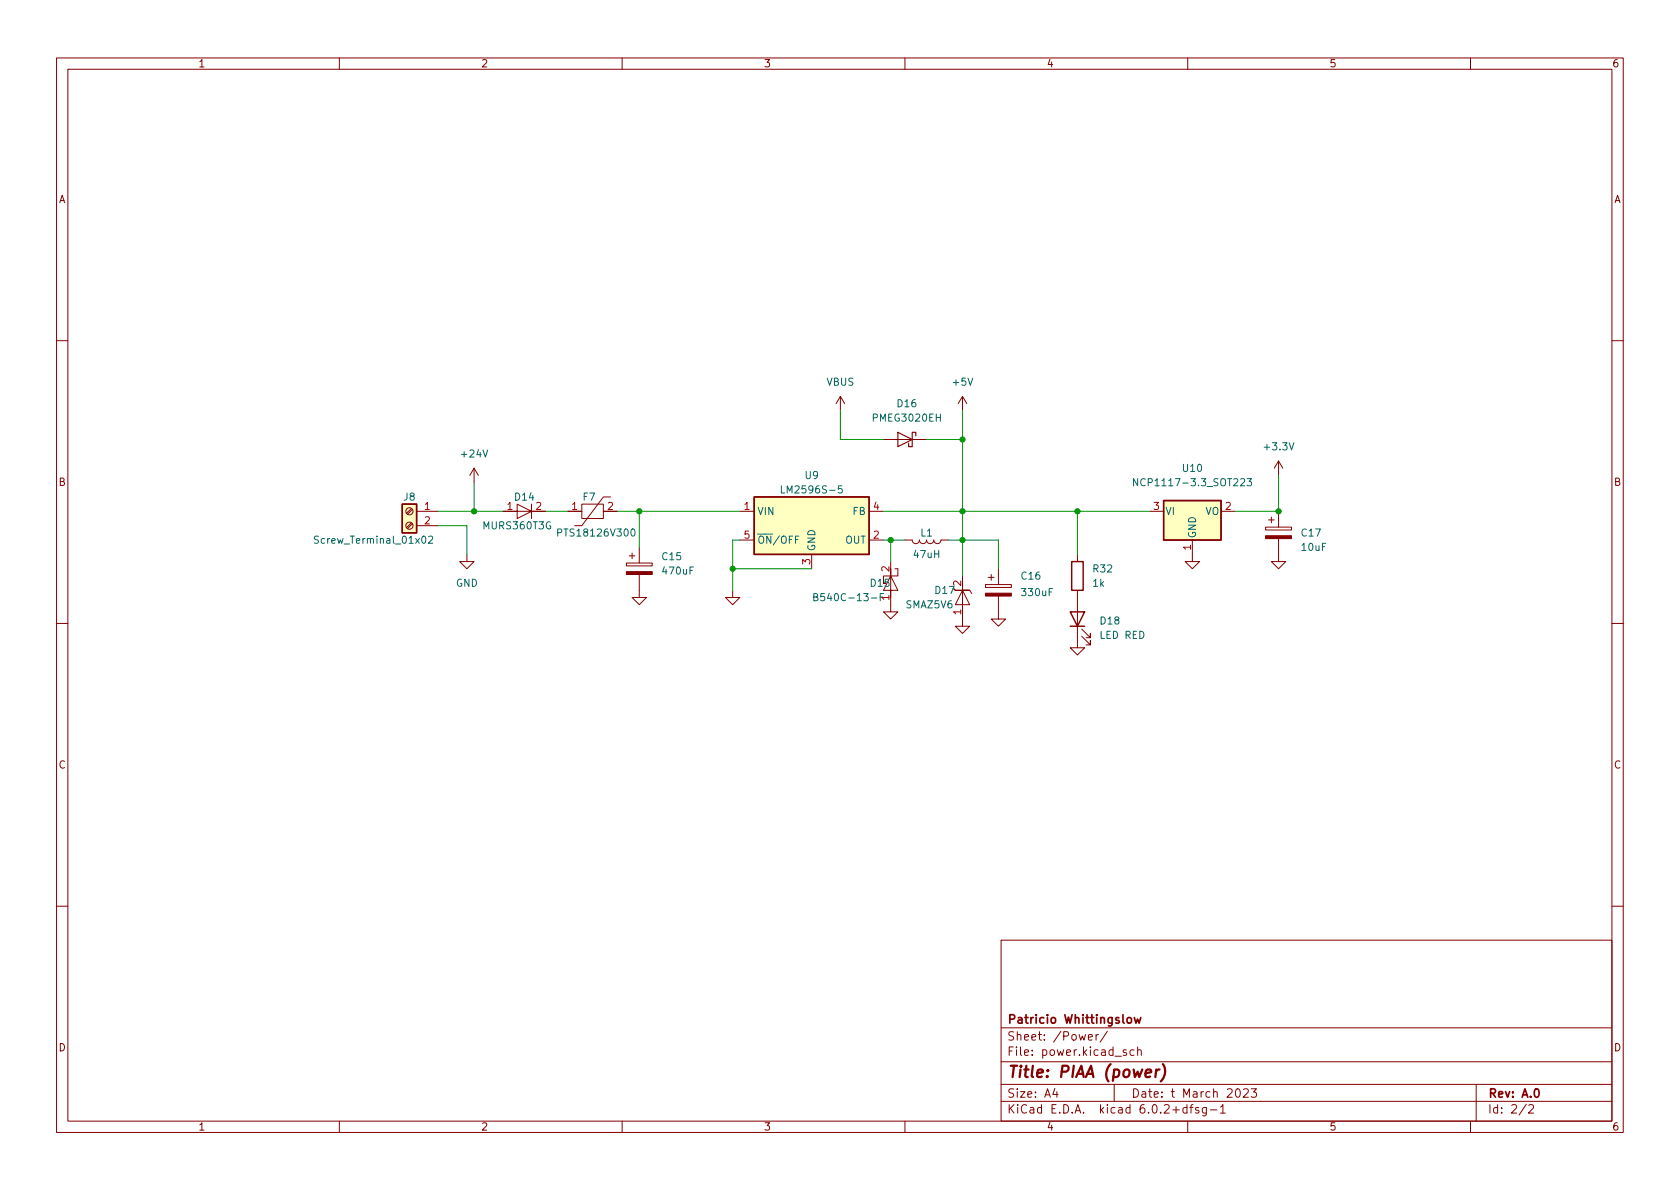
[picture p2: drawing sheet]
<svg xmlns="http://www.w3.org/2000/svg" width="297mm" height="210mm" viewBox="0 0 297 210" stroke-linecap="round" stroke-linejoin="round" font-family="sans-serif">
<g fill="none" stroke="#840000" stroke-width=".18">
<path d="M10 10.2h277v190.1h-277zM12 12.2h273v186.1h-273zM60 10.2v2M110 10.2v2M160 10.2v2M210 10.2v2M260 10.2v2M10 60.2h2M148.6 70.1l-.8 1.3M148.6 70.1v2.5M148.6 70.1l.8 1.3M156.2 77.7h7.6"/>
<path d="M170.2 70.1l-.8 1.3M170.2 70.1v2.5M170.2 70.1l.7 1.3M285 60.2h2M72.7 92.5l-.8 .8M72.7 89.9l-.8 .8M72.9 92.6l-.8 .9M72.9 90.1l-.8 .8M73.7 90.4h3.8M73.7 93h3.8M82.5 98v1.3h1.3l-1.3 1.3-1.2-1.3h1.2M83.8 82.8l-.7 1.3"/>
<path d="M83.8 82.8v2.5M83.8 82.8l.8 1.3M91.4 90.4h-2.5h5.1l-2.6-1.3v2.6l2.6-1.3h2.5M94 89.1v2.6M100.3 90.4h2.6M102.9 89.1h3.8v2.6h-3.8zM106.7 90.4h2.5M107.9 87.9h-1.2l-3.8 5.1h-1.3M110.7 99.6h4.6v.5h-4.6zM111.3 98.3h1M111.8 97.8v1M113 96.8v2.8"/>
<path d="M130.8 90.4h2.5M130.8 95.5h2.5M143.5 98v2.6M153.7 90.4h2.5M153.7 95.5h2.5M157.5 99.3v2.5h1.2v-1.2h-.5M160 95.5h1.3M161.3 95.5a.64 .64 0 0 0 .6 .6 .64 .64 0 0 0 .7-.6 .64 .64 0 0 0 .6 .6 .64 .64 0 0 0 .6-.6 .64 .64 0 0 0 .7 .6 .64 .64 0 0 0 .6-.6 .64 .64 0 0 0 .6 .6 .64 .64 0 0 0 .7-.6M166.4 95.5h1.2M190.5 98v1.3M203.2 90.4h2.5M210.8 95.5v3.8h1.3l-1.3 1.3-1.3-1.3h1.3"/>
<path d="M215.9 90.4h2.5M223.8 93.2h4.5v.5h-4.5zM224.3 91.9h1M224.8 91.4v1.1M226.1 95.2v4.1h1.2l-1.2 1.3-1.3-1.3h1.3M226.1 81.5v2.6M226.1 90.4v2.8M226.1 81.5l-.8 1.3M226.1 81.5l.7 1.3M10 110.2h2M113 101.6v4.1h1.3l-1.3 1.2-1.2-1.2h1.2M129.5 104.4v1.3h1.3l-1.3 1.2-1.2-1.2h1.2"/>
<path d="M156.2 103.1v-1.3h1.3l1.2 2.6h-2.5l1.3-2.6v-1.2v5.1M157.5 104.4v3.8h1.2l-1.2 1.3-1.3-1.3h1.3M170.2 106.9v3.8h1.2l-1.2 1.3-1.3-1.3h1.3M170.2 101.8v2.6M171.8 105l-.4-.6h-2.5l-.5-.5 .5 .5h2.5h-1.2l-1.3 2.5h2.5l-1.2-2.5v-1.3v5.1M174.2 103.4h4.6v.5h-4.6zM174.8 102.1h1M175.3 101.6v1M176.5 105.4v4.1h1.3l-1.3 1.2-1.2-1.2h1.2M176.5 100.6v2.8M190.5 104.4v10.1h1.3l-1.3 1.3-1.3-1.3h1.3M191.3 112.5l1.5 1.5v-.7v.7h-.8"/>
<path d="M191.3 111.2l1.5 1.6v-.8v.8h-.8M285 110.2h2M10 160.2h2M177 166.3h108v32h-108zM285 160.2h2M60 198.3v2M110 198.3v2M160 198.3v2M177 194.8h108M177 191.8h108M177 187.8h108M177 181.8h108"/>
<path d="M186.5 192.5l-.4 1h1M186.9 193v1M192.4 183.4l.7-.1v-.3l-.5-.1-.2 .2 .1 .8h.6M193.8 182.9v1M194.2 182.9l-.3 .1-.1 .2M195.8 182.4l-1.3 1.9M197 191.8v3M199.1 185.7l-.3-.1-.2 .2v.3l.5 .1v.4h-.5M200.5 185.7l-.4-.1-.3 .3v.4l.1 .3h.6M201.1 185.8l.3-.2 .3 .1 .1 .9M201.1 185.1v1.5M209.9 195.9l-.5-.1-.3 .3v.4l.2 .3h.6"/>
<path d="M209.9 195.3v1.5M210 198.3v2M210.4 195.8h.5M210.9 195.3l-.3 .2v1.3M211.9 195.9l-.3-.1-.2 .2v.3l.5 .1v.4h-.5M213.3 195.8v1.2l-.3 .3h-.4M213.3 195.9l-.4-.1-.3 .3v.4l.1 .3h.6M214 196.3h1.1M215.8 195.8l.4-.5v1.5M215.8 196.8h.8M218.6 192.6l.2-.1a.81 .81 0 0 1 .6 .7 .81 .81 0 0 1-.3 .8h-.2a.81 .81 0 0 1-.5-.6 .81 .81 0 0 1 .2-.8zM219.9 192.7l.5-.2 .2 .2 .1 .3-.9 1h.9"/>
<path d="M221.2 192.5h.9l-.5 .6 .5 .1v.7l-.2 .1h-.5l-.2-.1M260 198.3v2M261 191.8v6.5M269.9 195.3l-1.3 1.9M270.3 195.5l.6-.2 .2 .2 .1 .3-1 1h1"/>
<circle cx="72.4" cy="93" r=".63"/>
<circle cx="72.4" cy="90.4" r=".63"/>
</g>
<path d="M200.6 179.9l.2 1 .3-.7 .3 .7 .3-1M199.3 180.1l.3-.2 .4 .2 .1 .5-.2 .3h-.3l-.3-.1zM271.5 192.6l.1-.1a.81 .81 0 0 1 .6 .7 .81 .81 0 0 1-.3 .8h-.1a.81 .81 0 0 1-.6-.6 .81 .81 0 0 1 .3-.8z" fill="none" stroke="#840000" stroke-width=".3"/>
<path d="M204.4 189.1l-.1 1.4M205 189.1l-.4 .1-.2 .3M205.6 188.2a2.32 2.32 0 0 1-.4 3" fill="none" stroke="#840000" stroke-width=".4"/>
<path d="M56.3 94.9l-.5-.1-.2 .1v.4l.6 .2 .1 .3-.2 .3-.5-.1M75.8 94.9l.5-.1 .2 .4-.8 .9h.8M98.6 94.2l.6-.1 .1-.1v-.3l-.7-.2v1.3M111.7 93.7l.2-.2a.68 .68 0 0 1 .4 .7 .68 .68 0 0 1-.4 .6l-.2-.1-.2-.4zM138.2 85.9v1.3h.6M148.9 85.9h-.6l-.1 .6 .2-.1 .4 .1 .1 .1v.5l-.2 .1-.5-.1M201.1 84.6v1.3l-.7-1.3v1.3M220.5 84.6h.8l-.4 .5 .3 .1v.6l-.2 .1-.5-.1M143.9 105.6l.5-.1 .2-.2-.1-.2-.6-.1v1.2h.5l.2-.1v-.3l-.3-.2" fill="none" stroke="#006464" stroke-width=".18"/>
<path d="M158.7 76.4l2.6 1.3-2.6 1.3zM161.9 77.1v-.7h-.6v2.6h-.6v-.6" fill="none" stroke="#840000" stroke-width=".2"/>
<path d="M71.1 89.1h2.6v5.1h-2.6zM133.3 87.9h20.4v10.1h-20.4zM189.5 99.3h2v5.1h-2zM205.7 88.5h10.2v7h-10.2zM189.2 108.2h2.6l-1.3 2.5zM189.2 110.7h2.6" fill="none" stroke="#840000" stroke-width=".25"/>
<g fill="#840000" stroke="#840000" stroke-width=".18">
<path d="M174.2 104.9h4.6v.5h-4.6z"/>
<path d="M110.7 101.1h4.6v.5h-4.6z"/>
<path d="M223.8 94.7h4.5v.5h-4.5z"/>
</g>
<g fill="#ffffc2" stroke="#ffffc2" stroke-width=".18">
<path d="M133.3 87.9h20.4v10.1h-20.4z"/>
<path d="M71.1 89.1h2.6v5.1h-2.6z"/>
<path d="M205.7 88.5h10.2v7h-10.2z"/>
</g>
<g fill="none" stroke="#009600" stroke-width=".18">
<path d="M148.6 72.6v5.1h7.6M163.8 77.7h6.4M170.2 72.6v29.2M77.5 90.4h11.4M77.5 93h5v5M83.8 85.3v5.1M96.5 90.4h3.8M109.2 90.4h21.6M113 90.4v6.4M130.8 95.5h-1.3v8.9M156.2 90.4h47M156.2 95.5h3.8"/>
<path d="M157.5 95.5v3.8M167.6 95.5h8.9v5.1M190.5 90.4v7.6M226.1 84.1v6.3h-7.7M129.5 100.6h14"/>
</g>
<g fill="#009600" stroke="#009600" stroke-width=".18">
<circle cx="170.2" cy="90.4" r=".46"/>
<circle cx="170.2" cy="95.5" r=".46"/>
<circle cx="170.2" cy="77.7" r=".46"/>
<circle cx="226.1" cy="90.4" r=".46"/>
<circle cx="190.5" cy="90.4" r=".46"/>
<circle cx="157.5" cy="95.5" r=".46"/>
<circle cx="113" cy="90.4" r=".46"/>
<circle cx="83.8" cy="90.4" r=".46"/>
<circle cx="129.5" cy="100.6" r=".46"/>
</g>
<text font-size="2.8" fill="#840000" x="178" y="190.6">Title: PIAA (power)</text>
<g font-size="2.1" fill="#840000">
<text x="178" y="184">Sheet: /Power/</text>
<text x="178" y="181">Patricio Whittingslow</text>
<text x="178" y="186.7">File: power.kicad_sch</text>
<text x="178" y="196.9">KiCad E.D.A. kicad 6.0.2+dfsg-1</text>
<text x="178" y="194.1">Size: A4</text>
<text x="200" y="194.1">Date: t March 2023</text>
<text x="263" y="194.1">Rev: A.0</text>
<text x="263" y="196.9">Id: 2/2</text>
</g>
<g font-size="1.8" fill="#840000">
<text x="35" y="11.9">1</text>
<text x="85" y="11.9">2</text>
<text x="135" y="11.9">3</text>
<text x="185" y="11.9">4</text>
<text x="235" y="11.9">5</text>
<text x="285" y="11.9">6</text>
<text x="10.3" y="35.9">A</text>
<text x="285.3" y="35.9">A</text>
<text x="10.3" y="85.9">B</text>
<text x="285.3" y="85.9">B</text>
<text x="10.3" y="135.9">C</text>
<text x="285.3" y="135.9">C</text>
<text x="10.3" y="185.9">D</text>
<text x="285.3" y="185.9">D</text>
<text x="35" y="199.9">1</text>
<text x="85" y="199.9">2</text>
<text x="135" y="199.9">3</text>
<text x="185" y="199.9">4</text>
<text x="235" y="199.9">5</text>
<text x="285" y="199.9">6</text>
</g>
<g font-size="1.8" fill="#006464">
<text x="146.1" y="68.2">VBUS</text>
<text x="168.6" y="68.2">+5V</text>
<text x="154.5" y="74.5">PMEG3020EH</text>
<text x="158.7" y="72">D16</text>
<text x="81.7" y="80.9">+24V</text>
<text x="209.2" y="83.4">U10</text>
<text x="223.7" y="79.6">+3.3V</text>
<text x="71.4" y="88.5">J8</text>
<text x="91.1" y="88.5">D14</text>
<text x="103.1" y="88.5">F7</text>
<text x="138.9" y="87.2">LM2596S-5</text>
<text x="142.4" y="84.7">U9</text>
<text x="201.7" y="86">NCP1117-3.3_SOT223</text>
<text x="85.6" y="93.6">MURS360T3G</text>
<text x="99.2" y="94.9">PTS18126V300</text>
<text x="133.9" y="91.1">VIN</text>
<text x="150.8" y="91.1">FB</text>
<text x="162.8" y="94.9">L1</text>
<text x="206" y="91.1">VI</text>
<text x="211.5" y="95.2" transform="rotate(-90 211.5 95.2)">GND</text>
<text x="213.1" y="91.1">VO</text>
<text x="230.2" y="94.9">C17</text>
<text x="56.3" y="96.1">Screw_Terminal_01x02</text>
<text x="117.1" y="99.1">C15</text>
<text x="117.3" y="101.6">470uF</text>
<text x="133.9" y="96.1">~{ON}/OFF</text>
<text x="144.1" y="97.5" transform="rotate(-90 144.1 97.5)">GND</text>
<text x="149.4" y="96.1">OUT</text>
<text x="161.7" y="98.7">47uH</text>
<text x="193.3" y="101.2">R32</text>
<text x="230.2" y="97.4">10uF</text>
<text x="80.6" y="103.8">GND</text>
<text x="145.1" y="106.3">B540C-13-F</text>
<text x="154" y="103.8">D15</text>
<text x="157.2" y="106.2" transform="rotate(-90 157.2 106.2)">1</text>
<text x="160.3" y="107.6">SMAZ5V6</text>
<text x="165.4" y="105">D17</text>
<text x="180.6" y="102.5">C16</text>
<text x="180.8" y="105.4">330uF</text>
<text x="193.3" y="103.8">1k</text>
<text x="194.6" y="113">LED RED</text>
<text x="194.6" y="110.4">D18</text>
</g>
<g font-size="1.8" fill="#a90000">
<text x="75.1" y="90.2">1</text>
<text x="75.1" y="92.7">2</text>
<text x="89.7" y="90.2">1</text>
<text x="94.8" y="90.2">2</text>
<text x="101.1" y="90.2">1</text>
<text x="107.5" y="90.2">2</text>
<text x="131.6" y="90.2">1</text>
<text x="131.6" y="95.2">5</text>
<text x="154.4" y="95.2">2</text>
<text x="154.4" y="90.2">4</text>
<text x="204" y="90.2">3</text>
<text x="216.7" y="90.2">2</text>
<text x="143.3" y="99.8" transform="rotate(-90 143.3 99.8)">3</text>
<text x="157.2" y="101.1" transform="rotate(-90 157.2 101.1)">2</text>
<text x="210.6" y="97.3" transform="rotate(-90 210.6 97.3)">1</text>
<text x="169.9" y="103.6" transform="rotate(-90 169.9 103.6)">2</text>
<text x="169.9" y="108.7" transform="rotate(-90 169.9 108.7)">1</text>
</g>
</svg>
